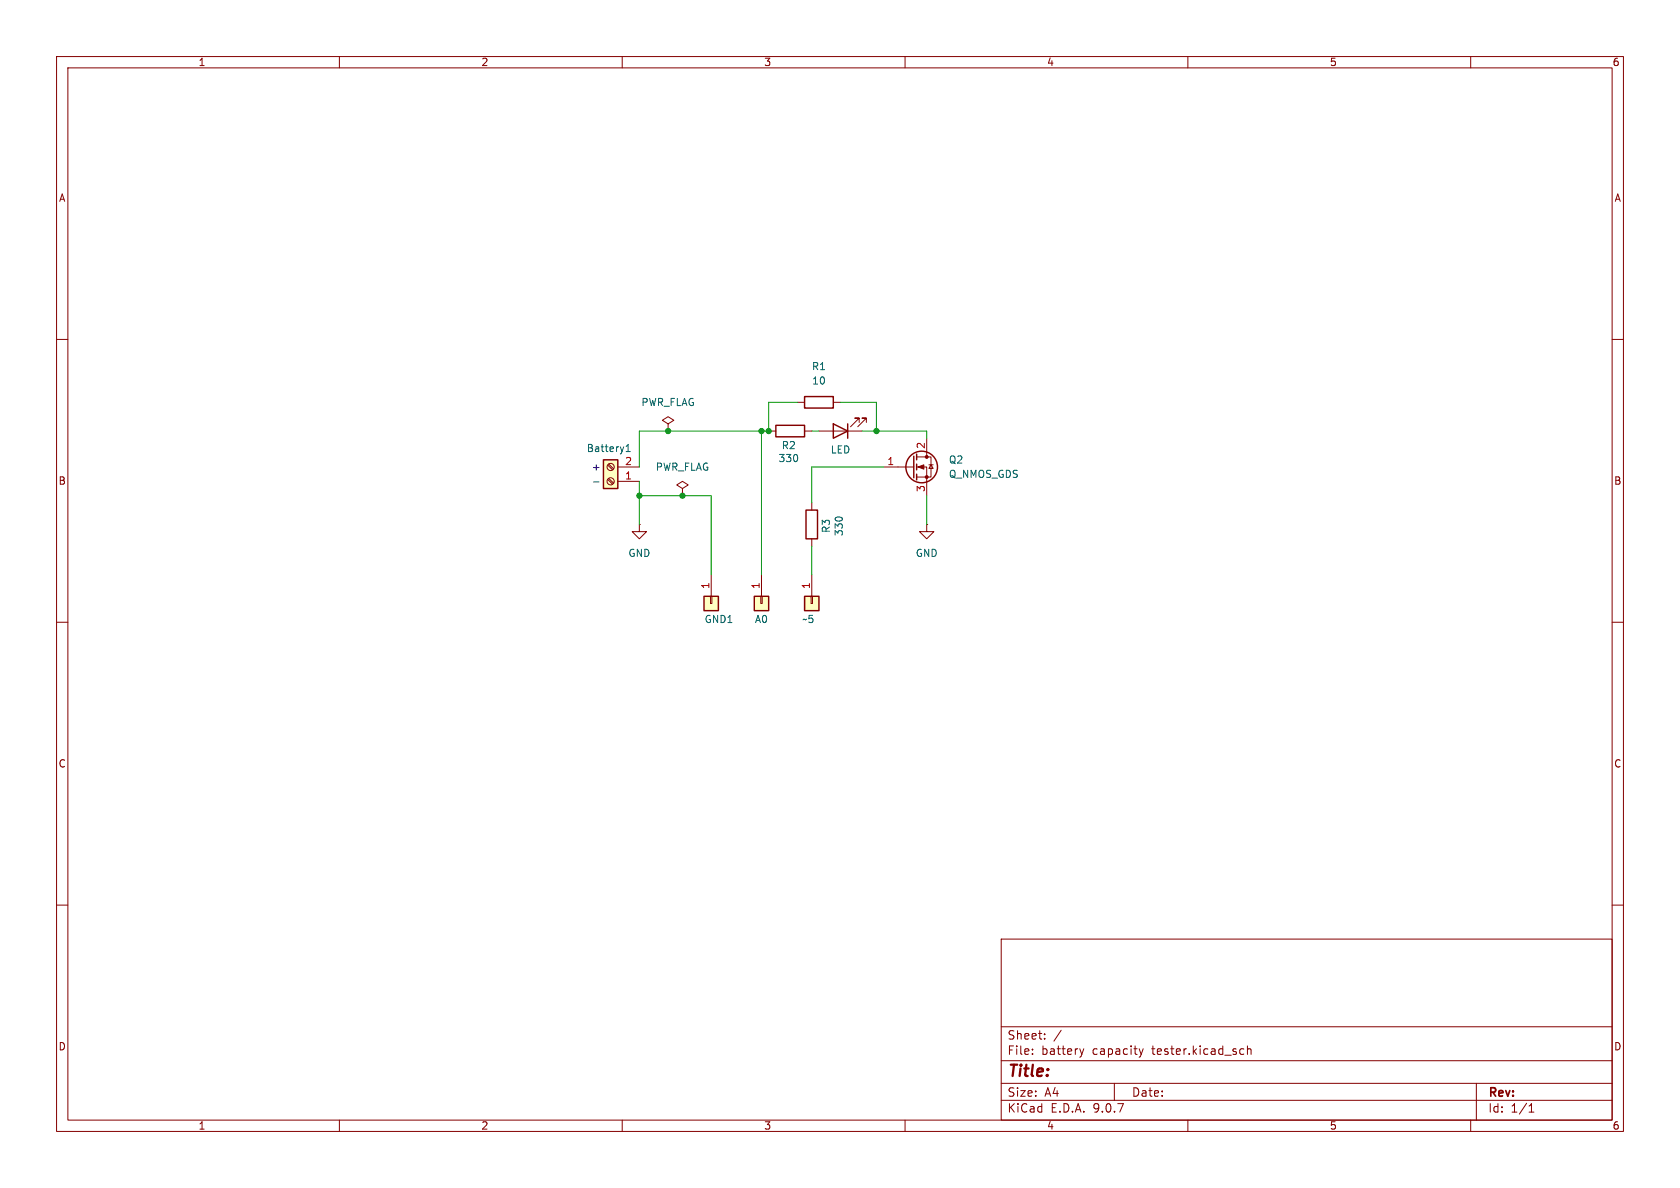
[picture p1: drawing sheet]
(kicad_sch
 (version 20250114)
 (generator "eeschema")
 (generator_version "9.0")
 (paper "A4")
 (lib_symbols
  (symbol "Connector:Screw_Terminal_01x02"
   (pin_names
    (offset 1.016) (hide yes)) (exclude_from_sim no) (in_bom yes) (on_board yes)
   (property "Reference" "J" (at 0 2.54 0) (effects (font (size 1.27 1.27))))
   (property "Value" "Screw_Terminal_01x02" (at 0 -5.08 0) (effects (font (size 1.27 1.27))))
   (property "Footprint" "" (at 0 0 0) (effects (font (size 1.27 1.27)) (hide yes)))
   (property "Datasheet" "~" (at 0 0 0) (effects (font (size 1.27 1.27)) (hide yes)))
   (property "Description" "Generic screw terminal, single row, 01x02, script generated (kicad-library-utils/schlib/autogen/connector/)" (at 0 0 0) (effects (font (size 1.27 1.27)) (hide yes)))
   (symbol "Screw_Terminal_01x02_1_1"
    (rectangle (start -1.27 1.27) (end 1.27 -3.81) (stroke (width 0.254) (type default)) (fill (type background)))
    (polyline (pts (xy -0.5334 0.3302) (xy 0.3302 -0.508)) (stroke (width 0.1524) (type default)) (fill (type none)))
    (polyline (pts (xy -0.5334 -2.2098) (xy 0.3302 -3.048)) (stroke (width 0.1524) (type default)) (fill (type none)))
    (polyline (pts (xy -0.3556 0.508) (xy 0.508 -0.3302)) (stroke (width 0.1524) (type default)) (fill (type none)))
    (polyline (pts (xy -0.3556 -2.032) (xy 0.508 -2.8702)) (stroke (width 0.1524) (type default)) (fill (type none)))
    (circle (center 0 0) (radius 0.635) (stroke (width 0.1524) (type default)) (fill (type none)))
    (circle (center 0 -2.54) (radius 0.635) (stroke (width 0.1524) (type default)) (fill (type none)))
    (pin passive line (at -5.08 0 0) (length 3.81) (name "Pin_1" (effects (font (size 1.27 1.27)))) (number "1" (effects (font (size 1.27 1.27)))))
    (pin passive line (at -5.08 -2.54 0) (length 3.81) (name "Pin_2" (effects (font (size 1.27 1.27)))) (number "2" (effects (font (size 1.27 1.27))))))
   (embedded_fonts no))
  (symbol "Connector_Generic:Conn_01x01"
   (pin_names
    (offset 1.016) (hide yes)) (exclude_from_sim no) (in_bom yes) (on_board yes)
   (property "Reference" "J" (at 0 2.54 0) (effects (font (size 1.27 1.27))))
   (property "Value" "Conn_01x01" (at 0 -2.54 0) (effects (font (size 1.27 1.27))))
   (property "Footprint" "" (at 0 0 0) (effects (font (size 1.27 1.27)) (hide yes)))
   (property "Datasheet" "~" (at 0 0 0) (effects (font (size 1.27 1.27)) (hide yes)))
   (property "Description" "Generic connector, single row, 01x01, script generated (kicad-library-utils/schlib/autogen/connector/)" (at 0 0 0) (effects (font (size 1.27 1.27)) (hide yes)))
   (symbol "Conn_01x01_1_1"
    (rectangle (start -1.27 1.27) (end 1.27 -1.27) (stroke (width 0.254) (type default)) (fill (type background)))
    (rectangle (start -1.27 0.127) (end 0 -0.127) (stroke (width 0.1524) (type default)) (fill (type none)))
    (pin passive line (at -5.08 0 0) (length 3.81) (name "Pin_1" (effects (font (size 1.27 1.27)))) (number "1" (effects (font (size 1.27 1.27))))))
   (embedded_fonts no))
  (symbol "Device:LED"
   (pin_numbers (hide yes))
   (pin_names
    (offset 1.016) (hide yes)) (exclude_from_sim no) (in_bom yes) (on_board yes)
   (property "Reference" "D" (at 0 2.54 0) (effects (font (size 1.27 1.27))))
   (property "Value" "LED" (at 0 -2.54 0) (effects (font (size 1.27 1.27))))
   (property "Footprint" "" (at 0 0 0) (effects (font (size 1.27 1.27)) (hide yes)))
   (property "Datasheet" "~" (at 0 0 0) (effects (font (size 1.27 1.27)) (hide yes)))
   (property "Description" "Light emitting diode" (at 0 0 0) (effects (font (size 1.27 1.27)) (hide yes)))
   (property "Sim.Pins" "1=K 2=A" (at 0 0 0) (effects (font (size 1.27 1.27)) (hide yes)))
   (symbol "LED_0_1"
    (polyline (pts (xy -3.048 -0.762) (xy -4.572 -2.286) (xy -3.81 -2.286) (xy -4.572 -2.286) (xy -4.572 -1.524)) (stroke (width 0) (type default)) (fill (type none)))
    (polyline (pts (xy -1.778 -0.762) (xy -3.302 -2.286) (xy -2.54 -2.286) (xy -3.302 -2.286) (xy -3.302 -1.524)) (stroke (width 0) (type default)) (fill (type none)))
    (polyline (pts (xy -1.27 0) (xy 1.27 0)) (stroke (width 0) (type default)) (fill (type none)))
    (polyline (pts (xy -1.27 -1.27) (xy -1.27 1.27)) (stroke (width 0.254) (type default)) (fill (type none)))
    (polyline (pts (xy 1.27 -1.27) (xy 1.27 1.27) (xy -1.27 0) (xy 1.27 -1.27)) (stroke (width 0.254) (type default)) (fill (type none))))
   (symbol "LED_1_1"
    (pin passive line (at -3.81 0 0) (length 2.54) (name "K" (effects (font (size 1.27 1.27)))) (number "1" (effects (font (size 1.27 1.27)))))
    (pin passive line (at 3.81 0 180) (length 2.54) (name "A" (effects (font (size 1.27 1.27)))) (number "2" (effects (font (size 1.27 1.27))))))
   (embedded_fonts no))
  (symbol "Device:R"
   (pin_numbers (hide yes))
   (pin_names
    (offset 0)) (exclude_from_sim no) (in_bom yes) (on_board yes)
   (property "Reference" "R" (at 2.032 0 90) (effects (font (size 1.27 1.27))))
   (property "Value" "R" (at 0 0 90) (effects (font (size 1.27 1.27))))
   (property "Footprint" "" (at -1.778 0 90) (effects (font (size 1.27 1.27)) (hide yes)))
   (property "Datasheet" "~" (at 0 0 0) (effects (font (size 1.27 1.27)) (hide yes)))
   (property "Description" "Resistor" (at 0 0 0) (effects (font (size 1.27 1.27)) (hide yes)))
   (symbol "R_0_1"
    (rectangle (start -1.016 -2.54) (end 1.016 2.54) (stroke (width 0.254) (type default)) (fill (type none))))
   (symbol "R_1_1"
    (pin passive line (at 0 3.81 270) (length 1.27) (name "~" (effects (font (size 1.27 1.27)))) (number "1" (effects (font (size 1.27 1.27)))))
    (pin passive line (at 0 -3.81 90) (length 1.27) (name "~" (effects (font (size 1.27 1.27)))) (number "2" (effects (font (size 1.27 1.27))))))
   (embedded_fonts no))
  (symbol "Transistor_FET:Q_NMOS_GDS"
   (pin_names
    (offset 0) (hide yes)) (exclude_from_sim no) (in_bom yes) (on_board yes)
   (property "Reference" "Q" (at 5.08 1.905 0) (effects (font (size 1.27 1.27)) (justify left)))
   (property "Value" "Q_NMOS_GDS" (at 5.08 0 0) (effects (font (size 1.27 1.27)) (justify left)))
   (property "Footprint" "" (at 5.08 2.54 0) (effects (font (size 1.27 1.27)) (hide yes)))
   (property "Datasheet" "~" (at 0 0 0) (effects (font (size 1.27 1.27)) (hide yes)))
   (property "Description" "N-MOSFET transistor, gate/drain/source" (at 0 0 0) (effects (font (size 1.27 1.27)) (hide yes)))
   (symbol "Q_NMOS_GDS_0_1"
    (polyline (pts (xy 0.254 1.905) (xy 0.254 -1.905)) (stroke (width 0.254) (type default)) (fill (type none)))
    (polyline (pts (xy 0.254 0) (xy -2.54 0)) (stroke (width 0) (type default)) (fill (type none)))
    (polyline (pts (xy 0.762 2.286) (xy 0.762 1.27)) (stroke (width 0.254) (type default)) (fill (type none)))
    (polyline (pts (xy 0.762 0.508) (xy 0.762 -0.508)) (stroke (width 0.254) (type default)) (fill (type none)))
    (polyline (pts (xy 0.762 -1.27) (xy 0.762 -2.286)) (stroke (width 0.254) (type default)) (fill (type none)))
    (polyline (pts (xy 0.762 -1.778) (xy 3.302 -1.778) (xy 3.302 1.778) (xy 0.762 1.778)) (stroke (width 0) (type default)) (fill (type none)))
    (polyline (pts (xy 1.016 0) (xy 2.032 0.381) (xy 2.032 -0.381) (xy 1.016 0)) (stroke (width 0) (type default)) (fill (type outline)))
    (circle (center 1.651 0) (radius 2.794) (stroke (width 0.254) (type default)) (fill (type none)))
    (polyline (pts (xy 2.54 2.54) (xy 2.54 1.778)) (stroke (width 0) (type default)) (fill (type none)))
    (circle (center 2.54 1.778) (radius 0.254) (stroke (width 0) (type default)) (fill (type outline)))
    (circle (center 2.54 -1.778) (radius 0.254) (stroke (width 0) (type default)) (fill (type outline)))
    (polyline (pts (xy 2.54 -2.54) (xy 2.54 0) (xy 0.762 0)) (stroke (width 0) (type default)) (fill (type none)))
    (polyline (pts (xy 2.921 0.381) (xy 3.683 0.381)) (stroke (width 0) (type default)) (fill (type none)))
    (polyline (pts (xy 3.302 0.381) (xy 2.921 -0.254) (xy 3.683 -0.254) (xy 3.302 0.381)) (stroke (width 0) (type default)) (fill (type none))))
   (symbol "Q_NMOS_GDS_1_1"
    (pin input line (at -5.08 0 0) (length 2.54) (name "G" (effects (font (size 1.27 1.27)))) (number "1" (effects (font (size 1.27 1.27)))))
    (pin passive line (at 2.54 5.08 270) (length 2.54) (name "D" (effects (font (size 1.27 1.27)))) (number "2" (effects (font (size 1.27 1.27)))))
    (pin passive line (at 2.54 -5.08 90) (length 2.54) (name "S" (effects (font (size 1.27 1.27)))) (number "3" (effects (font (size 1.27 1.27))))))
   (embedded_fonts no))
  (symbol "power:GND"
   (power)
   (pin_numbers (hide yes))
   (pin_names
    (offset 0) (hide yes)) (exclude_from_sim no) (in_bom yes) (on_board yes)
   (property "Reference" "#PWR" (at 0 -6.35 0) (effects (font (size 1.27 1.27)) (hide yes)))
   (property "Value" "GND" (at 0 -3.81 0) (effects (font (size 1.27 1.27))))
   (property "Footprint" "" (at 0 0 0) (effects (font (size 1.27 1.27)) (hide yes)))
   (property "Datasheet" "" (at 0 0 0) (effects (font (size 1.27 1.27)) (hide yes)))
   (property "Description" "Power symbol creates a global label with name \"GND\" , ground" (at 0 0 0) (effects (font (size 1.27 1.27)) (hide yes)))
   (symbol "GND_0_1"
    (polyline (pts (xy 0 0) (xy 0 -1.27) (xy 1.27 -1.27) (xy 0 -2.54) (xy -1.27 -1.27) (xy 0 -1.27)) (stroke (width 0) (type default)) (fill (type none))))
   (symbol "GND_1_1"
    (pin power_in line (at 0 0 270) (length 0) (name "~" (effects (font (size 1.27 1.27)))) (number "1" (effects (font (size 1.27 1.27))))))
   (embedded_fonts no))
  (symbol "power:PWR_FLAG"
   (power)
   (pin_numbers (hide yes))
   (pin_names
    (offset 0) (hide yes)) (exclude_from_sim no) (in_bom yes) (on_board yes)
   (property "Reference" "#FLG" (at 0 1.905 0) (effects (font (size 1.27 1.27)) (hide yes)))
   (property "Value" "PWR_FLAG" (at 0 3.81 0) (effects (font (size 1.27 1.27))))
   (property "Footprint" "" (at 0 0 0) (effects (font (size 1.27 1.27)) (hide yes)))
   (property "Datasheet" "~" (at 0 0 0) (effects (font (size 1.27 1.27)) (hide yes)))
   (property "Description" "Special symbol for telling ERC where power comes from" (at 0 0 0) (effects (font (size 1.27 1.27)) (hide yes)))
   (symbol "PWR_FLAG_0_0"
    (pin power_out line (at 0 0 90) (length 0) (name "~" (effects (font (size 1.27 1.27)))) (number "1" (effects (font (size 1.27 1.27))))))
   (symbol "PWR_FLAG_0_1"
    (polyline (pts (xy 0 0) (xy 0 1.27) (xy -1.016 1.905) (xy 0 2.54) (xy 1.016 1.905) (xy 0 1.27)) (stroke (width 0) (type default)) (fill (type none))))
   (embedded_fonts no)))
 (text "+"
  (exclude_from_sim no)
  (at 105.41 82.804 0)
  (effects (font (size 1.27 1.27))))
 (text "-"
  (exclude_from_sim no)
  (at 105.41 85.344 0)
  (effects (font (size 1.27 1.27))))
 (junction
  (at 154.94 76.2)
  (diameter 0)
  (color 0 0 0 0))
 (junction
  (at 120.65 87.63)
  (diameter 0)
  (color 0 0 0 0))
 (junction
  (at 135.89 76.2)
  (diameter 0)
  (color 0 0 0 0))
 (junction
  (at 118.11 76.2)
  (diameter 0)
  (color 0 0 0 0))
 (junction
  (at 113.03 87.63)
  (diameter 0)
  (color 0 0 0 0))
 (junction
  (at 134.62 76.2)
  (diameter 0)
  (color 0 0 0 0))
 (wire
  (pts (xy 120.65 87.63) (xy 113.03 87.63))
  (stroke (width 0) (type default)))
 (wire
  (pts (xy 134.62 76.2) (xy 135.89 76.2))
  (stroke (width 0) (type default)))
 (wire
  (pts (xy 134.62 76.2) (xy 134.62 101.6))
  (stroke (width 0) (type default)))
 (wire
  (pts (xy 143.51 82.55) (xy 156.21 82.55))
  (stroke (width 0) (type default)))
 (wire
  (pts (xy 154.94 71.12) (xy 154.94 76.2))
  (stroke (width 0) (type default)))
 (wire
  (pts (xy 163.83 87.63) (xy 163.83 92.71))
  (stroke (width 0) (type default)))
 (wire
  (pts (xy 118.11 76.2) (xy 134.62 76.2))
  (stroke (width 0) (type default)))
 (wire
  (pts (xy 148.59 71.12) (xy 154.94 71.12))
  (stroke (width 0) (type default)))
 (wire
  (pts (xy 125.73 87.63) (xy 120.65 87.63))
  (stroke (width 0) (type default)))
 (wire
  (pts (xy 163.83 76.2) (xy 163.83 77.47))
  (stroke (width 0) (type default)))
 (wire
  (pts (xy 140.97 71.12) (xy 135.89 71.12))
  (stroke (width 0) (type default)))
 (wire
  (pts (xy 154.94 76.2) (xy 152.4 76.2))
  (stroke (width 0) (type default)))
 (wire
  (pts (xy 143.51 82.55) (xy 143.51 88.9))
  (stroke (width 0) (type default)))
 (wire
  (pts (xy 113.03 82.55) (xy 113.03 76.2))
  (stroke (width 0) (type default)))
 (wire
  (pts (xy 143.51 76.2) (xy 144.78 76.2))
  (stroke (width 0) (type default)))
 (wire
  (pts (xy 113.03 85.09) (xy 113.03 87.63))
  (stroke (width 0) (type default)))
 (wire
  (pts (xy 125.73 101.6) (xy 125.73 87.63))
  (stroke (width 0) (type default)))
 (wire
  (pts (xy 113.03 76.2) (xy 118.11 76.2))
  (stroke (width 0) (type default)))
 (wire
  (pts (xy 135.89 71.12) (xy 135.89 76.2))
  (stroke (width 0) (type default)))
 (wire
  (pts (xy 143.51 96.52) (xy 143.51 101.6))
  (stroke (width 0) (type default)))
 (wire
  (pts (xy 154.94 76.2) (xy 163.83 76.2))
  (stroke (width 0) (type default)))
 (wire
  (pts (xy 113.03 87.63) (xy 113.03 92.71))
  (stroke (width 0) (type default)))
 (symbol
  (lib_id "Device:R")
  (at 139.7 76.2 90)
  (unit 1)
  (exclude_from_sim no)
  (in_bom yes)
  (on_board yes)
  (dnp no)
  (property "Reference" "R2" (at 139.446 78.74 90) (effects (font (size 1.27 1.27))))
  (property "Value" "330" (at 139.446 81.026 90) (effects (font (size 1.27 1.27))))
  (property "Footprint" "Resistor_THT:R_Axial_DIN0207_L6.3mm_D2.5mm_P7.62mm_Horizontal" (at 139.7 77.978 90) (effects (font (size 1.27 1.27)) (hide yes)))
  (property "Datasheet" "~" (at 139.7 76.2 0) (effects (font (size 1.27 1.27)) (hide yes)))
  (property "Description" "Resistor" (at 139.7 76.2 0) (effects (font (size 1.27 1.27)) (hide yes)))
  (property "Sim.Device" "" (at 139.7 76.2 90) (effects (font (size 1.27 1.27)) (hide yes)))
  (property "Sim.Type" "" (at 139.7 76.2 90) (effects (font (size 1.27 1.27)) (hide yes)))
  (pin "2")
  (pin "1"))
 (symbol
  (lib_id "Device:R")
  (at 143.51 92.71 180)
  (unit 1)
  (exclude_from_sim no)
  (in_bom yes)
  (on_board yes)
  (dnp no)
  (property "Reference" "R3" (at 146.05 92.964 90) (effects (font (size 1.27 1.27))))
  (property "Value" "330" (at 148.336 92.964 90) (effects (font (size 1.27 1.27))))
  (property "Footprint" "Resistor_THT:R_Axial_DIN0207_L6.3mm_D2.5mm_P7.62mm_Horizontal" (at 145.288 92.71 90) (effects (font (size 1.27 1.27)) (hide yes)))
  (property "Datasheet" "~" (at 143.51 92.71 0) (effects (font (size 1.27 1.27)) (hide yes)))
  (property "Description" "Resistor" (at 143.51 92.71 0) (effects (font (size 1.27 1.27)) (hide yes)))
  (property "Sim.Device" "" (at 143.51 92.71 90) (effects (font (size 1.27 1.27)) (hide yes)))
  (property "Sim.Type" "" (at 143.51 92.71 90) (effects (font (size 1.27 1.27)) (hide yes)))
  (pin "2")
  (pin "1"))
 (symbol
  (lib_id "Transistor_FET:Q_NMOS_GDS")
  (at 161.29 82.55 0)
  (unit 1)
  (exclude_from_sim no)
  (in_bom yes)
  (on_board yes)
  (dnp no)
  (fields_autoplaced yes)
  (property "Reference" "Q2" (at 167.64 81.2799 0) (effects (font (size 1.27 1.27)) (justify left)))
  (property "Value" "Q_NMOS_GDS" (at 167.64 83.8199 0) (effects (font (size 1.27 1.27)) (justify left)))
  (property "Footprint" "Package_TO_SOT_THT:TO-220-3_Vertical" (at 166.37 80.01 0) (effects (font (size 1.27 1.27)) (hide yes)))
  (property "Datasheet" "~" (at 161.29 82.55 0) (effects (font (size 1.27 1.27)) (hide yes)))
  (property "Description" "N-MOSFET transistor, gate/drain/source" (at 161.29 82.55 0) (effects (font (size 1.27 1.27)) (hide yes)))
  (property "Sim.Device" "" (at 161.29 82.55 0) (effects (font (size 1.27 1.27)) (hide yes)))
  (property "Sim.Type" "" (at 161.29 82.55 0) (effects (font (size 1.27 1.27)) (hide yes)))
  (pin "1")
  (pin "3")
  (pin "2"))
 (symbol
  (lib_id "Connector_Generic:Conn_01x01")
  (at 134.62 106.68 270)
  (unit 1)
  (exclude_from_sim no)
  (in_bom yes)
  (on_board yes)
  (dnp no)
  (property "Reference" "A0" (at 133.35 109.474 90) (effects (font (size 1.27 1.27)) (justify left)))
  (property "Value" "Conn_01x01" (at 137.16 107.9499 90) (effects (font (size 1.27 1.27)) (justify left) (hide yes)))
  (property "Footprint" "Connector_PinHeader_2.54mm:PinHeader_1x01_P2.54mm_Vertical" (at 134.62 106.68 0) (effects (font (size 1.27 1.27)) (hide yes)))
  (property "Datasheet" "~" (at 134.62 106.68 0) (effects (font (size 1.27 1.27)) (hide yes)))
  (property "Description" "Generic connector, single row, 01x01, script generated (kicad-library-utils/schlib/autogen/connector/)" (at 134.62 106.68 0) (effects (font (size 1.27 1.27)) (hide yes)))
  (property "Sim.Device" "" (at 134.62 106.68 90) (effects (font (size 1.27 1.27)) (hide yes)))
  (property "Sim.Type" "" (at 134.62 106.68 90) (effects (font (size 1.27 1.27)) (hide yes)))
  (pin "1"))
 (symbol
  (lib_id "power:GND")
  (at 163.83 92.71 0)
  (unit 1)
  (exclude_from_sim no)
  (in_bom yes)
  (on_board yes)
  (dnp no)
  (fields_autoplaced yes)
  (property "Reference" "#PWR01" (at 163.83 99.06 0) (effects (font (size 1.27 1.27)) (hide yes)))
  (property "Value" "GND" (at 163.83 97.79 0) (effects (font (size 1.27 1.27))))
  (property "Footprint" "" (at 163.83 92.71 0) (effects (font (size 1.27 1.27)) (hide yes)))
  (property "Datasheet" "" (at 163.83 92.71 0) (effects (font (size 1.27 1.27)) (hide yes)))
  (property "Description" "Power symbol creates a global label with name \"GND\" , ground" (at 163.83 92.71 0) (effects (font (size 1.27 1.27)) (hide yes)))
  (pin "1"))
 (symbol
  (lib_id "power:GND")
  (at 113.03 92.71 0)
  (unit 1)
  (exclude_from_sim no)
  (in_bom yes)
  (on_board yes)
  (dnp no)
  (fields_autoplaced yes)
  (property "Reference" "#PWR04" (at 113.03 99.06 0) (effects (font (size 1.27 1.27)) (hide yes)))
  (property "Value" "GND" (at 113.03 97.79 0) (effects (font (size 1.27 1.27))))
  (property "Footprint" "" (at 113.03 92.71 0) (effects (font (size 1.27 1.27)) (hide yes)))
  (property "Datasheet" "" (at 113.03 92.71 0) (effects (font (size 1.27 1.27)) (hide yes)))
  (property "Description" "Power symbol creates a global label with name \"GND\" , ground" (at 113.03 92.71 0) (effects (font (size 1.27 1.27)) (hide yes)))
  (pin "1"))
 (symbol
  (lib_id "Device:LED")
  (at 148.59 76.2 180)
  (unit 1)
  (exclude_from_sim no)
  (in_bom yes)
  (on_board yes)
  (dnp no)
  (property "Reference" "D1" (at 150.1775 68.58 0) (effects (font (size 1.27 1.27)) (hide yes)))
  (property "Value" "LED" (at 148.59 79.502 0) (effects (font (size 1.27 1.27))))
  (property "Footprint" "LED_THT:LED_D5.0mm" (at 148.59 76.2 0) (effects (font (size 1.27 1.27)) (hide yes)))
  (property "Datasheet" "~" (at 148.59 76.2 0) (effects (font (size 1.27 1.27)) (hide yes)))
  (property "Description" "Light emitting diode" (at 148.59 76.2 0) (effects (font (size 1.27 1.27)) (hide yes)))
  (property "Sim.Pins" "1=K 2=A" (at 148.59 76.2 0) (effects (font (size 1.27 1.27)) (hide yes)))
  (property "Sim.Device" "" (at 148.59 76.2 0) (effects (font (size 1.27 1.27)) (hide yes)))
  (property "Sim.Type" "" (at 148.59 76.2 0) (effects (font (size 1.27 1.27)) (hide yes)))
  (pin "2")
  (pin "1"))
 (symbol
  (lib_id "power:PWR_FLAG")
  (at 118.11 76.2 0)
  (unit 1)
  (exclude_from_sim no)
  (in_bom yes)
  (on_board yes)
  (dnp no)
  (fields_autoplaced yes)
  (property "Reference" "#FLG01" (at 118.11 74.295 0) (effects (font (size 1.27 1.27)) (hide yes)))
  (property "Value" "PWR_FLAG" (at 118.11 71.12 0) (effects (font (size 1.27 1.27))))
  (property "Footprint" "" (at 118.11 76.2 0) (effects (font (size 1.27 1.27)) (hide yes)))
  (property "Datasheet" "~" (at 118.11 76.2 0) (effects (font (size 1.27 1.27)) (hide yes)))
  (property "Description" "Special symbol for telling ERC where power comes from" (at 118.11 76.2 0) (effects (font (size 1.27 1.27)) (hide yes)))
  (pin "1"))
 (symbol
  (lib_id "Connector:Screw_Terminal_01x02")
  (at 107.95 85.09 180)
  (unit 1)
  (exclude_from_sim no)
  (in_bom yes)
  (on_board yes)
  (dnp no)
  (property "Reference" "Battery1" (at 107.696 79.248 0) (effects (font (size 1.27 1.27))))
  (property "Value" "Screw_Terminal_01x02" (at 107.95 78.74 0) (effects (font (size 1.27 1.27)) (hide yes)))
  (property "Footprint" "TerminalBlock:TerminalBlock_MaiXu_MX126-5.0-02P_1x02_P5.00mm" (at 107.95 85.09 0) (effects (font (size 1.27 1.27)) (hide yes)))
  (property "Datasheet" "~" (at 107.95 85.09 0) (effects (font (size 1.27 1.27)) (hide yes)))
  (property "Description" "Generic screw terminal, single row, 01x02, script generated (kicad-library-utils/schlib/autogen/connector/)" (at 107.95 85.09 0) (effects (font (size 1.27 1.27)) (hide yes)))
  (property "Sim.Device" "" (at 107.95 85.09 0) (effects (font (size 1.27 1.27)) (hide yes)))
  (property "Sim.Type" "" (at 107.95 85.09 0) (effects (font (size 1.27 1.27)) (hide yes)))
  (pin "2")
  (pin "1"))
 (symbol
  (lib_id "Connector_Generic:Conn_01x01")
  (at 143.51 106.68 270)
  (unit 1)
  (exclude_from_sim no)
  (in_bom yes)
  (on_board yes)
  (dnp no)
  (property "Reference" "~5" (at 141.732 109.474 90) (effects (font (size 1.27 1.27)) (justify left)))
  (property "Value" "Conn_01x01" (at 146.05 107.9499 90) (effects (font (size 1.27 1.27)) (justify left) (hide yes)))
  (property "Footprint" "Connector_PinHeader_2.54mm:PinHeader_1x01_P2.54mm_Vertical" (at 143.51 106.68 0) (effects (font (size 1.27 1.27)) (hide yes)))
  (property "Datasheet" "~" (at 143.51 106.68 0) (effects (font (size 1.27 1.27)) (hide yes)))
  (property "Description" "Generic connector, single row, 01x01, script generated (kicad-library-utils/schlib/autogen/connector/)" (at 143.51 106.68 0) (effects (font (size 1.27 1.27)) (hide yes)))
  (property "Sim.Device" "" (at 143.51 106.68 90) (effects (font (size 1.27 1.27)) (hide yes)))
  (property "Sim.Type" "" (at 143.51 106.68 90) (effects (font (size 1.27 1.27)) (hide yes)))
  (pin "1"))
 (symbol
  (lib_id "Connector_Generic:Conn_01x01")
  (at 125.73 106.68 270)
  (unit 1)
  (exclude_from_sim no)
  (in_bom yes)
  (on_board yes)
  (dnp no)
  (property "Reference" "GND1" (at 124.46 109.474 90) (effects (font (size 1.27 1.27)) (justify left)))
  (property "Value" "Conn_01x01" (at 128.27 107.9499 90) (effects (font (size 1.27 1.27)) (justify left) (hide yes)))
  (property "Footprint" "Connector_PinHeader_2.54mm:PinHeader_1x01_P2.54mm_Vertical" (at 125.73 106.68 0) (effects (font (size 1.27 1.27)) (hide yes)))
  (property "Datasheet" "~" (at 125.73 106.68 0) (effects (font (size 1.27 1.27)) (hide yes)))
  (property "Description" "Generic connector, single row, 01x01, script generated (kicad-library-utils/schlib/autogen/connector/)" (at 125.73 106.68 0) (effects (font (size 1.27 1.27)) (hide yes)))
  (property "Sim.Device" "" (at 125.73 106.68 90) (effects (font (size 1.27 1.27)) (hide yes)))
  (property "Sim.Type" "" (at 125.73 106.68 90) (effects (font (size 1.27 1.27)) (hide yes)))
  (pin "1"))
 (symbol
  (lib_id "Device:R")
  (at 144.78 71.12 90)
  (unit 1)
  (exclude_from_sim no)
  (in_bom yes)
  (on_board yes)
  (dnp no)
  (fields_autoplaced yes)
  (property "Reference" "R1" (at 144.78 64.77 90) (effects (font (size 1.27 1.27))))
  (property "Value" "10" (at 144.78 67.31 90) (effects (font (size 1.27 1.27))))
  (property "Footprint" "Resistor_THT:R_Axial_Power_L25.0mm_W9.0mm_P27.94mm" (at 144.78 72.898 90) (effects (font (size 1.27 1.27)) (hide yes)))
  (property "Datasheet" "~" (at 144.78 71.12 0) (effects (font (size 1.27 1.27)) (hide yes)))
  (property "Description" "Resistor" (at 144.78 71.12 0) (effects (font (size 1.27 1.27)) (hide yes)))
  (property "Sim.Device" "" (at 144.78 71.12 90) (effects (font (size 1.27 1.27)) (hide yes)))
  (property "Sim.Type" "" (at 144.78 71.12 90) (effects (font (size 1.27 1.27)) (hide yes)))
  (pin "2")
  (pin "1"))
 (symbol
  (lib_id "power:PWR_FLAG")
  (at 120.65 87.63 0)
  (unit 1)
  (exclude_from_sim no)
  (in_bom yes)
  (on_board yes)
  (dnp no)
  (fields_autoplaced yes)
  (property "Reference" "#FLG02" (at 120.65 85.725 0) (effects (font (size 1.27 1.27)) (hide yes)))
  (property "Value" "PWR_FLAG" (at 120.65 82.55 0) (effects (font (size 1.27 1.27))))
  (property "Footprint" "" (at 120.65 87.63 0) (effects (font (size 1.27 1.27)) (hide yes)))
  (property "Datasheet" "~" (at 120.65 87.63 0) (effects (font (size 1.27 1.27)) (hide yes)))
  (property "Description" "Special symbol for telling ERC where power comes from" (at 120.65 87.63 0) (effects (font (size 1.27 1.27)) (hide yes)))
  (pin "1"))
 (sheet_instances
  (path ""
   (page "1")))
 (embedded_fonts no))
